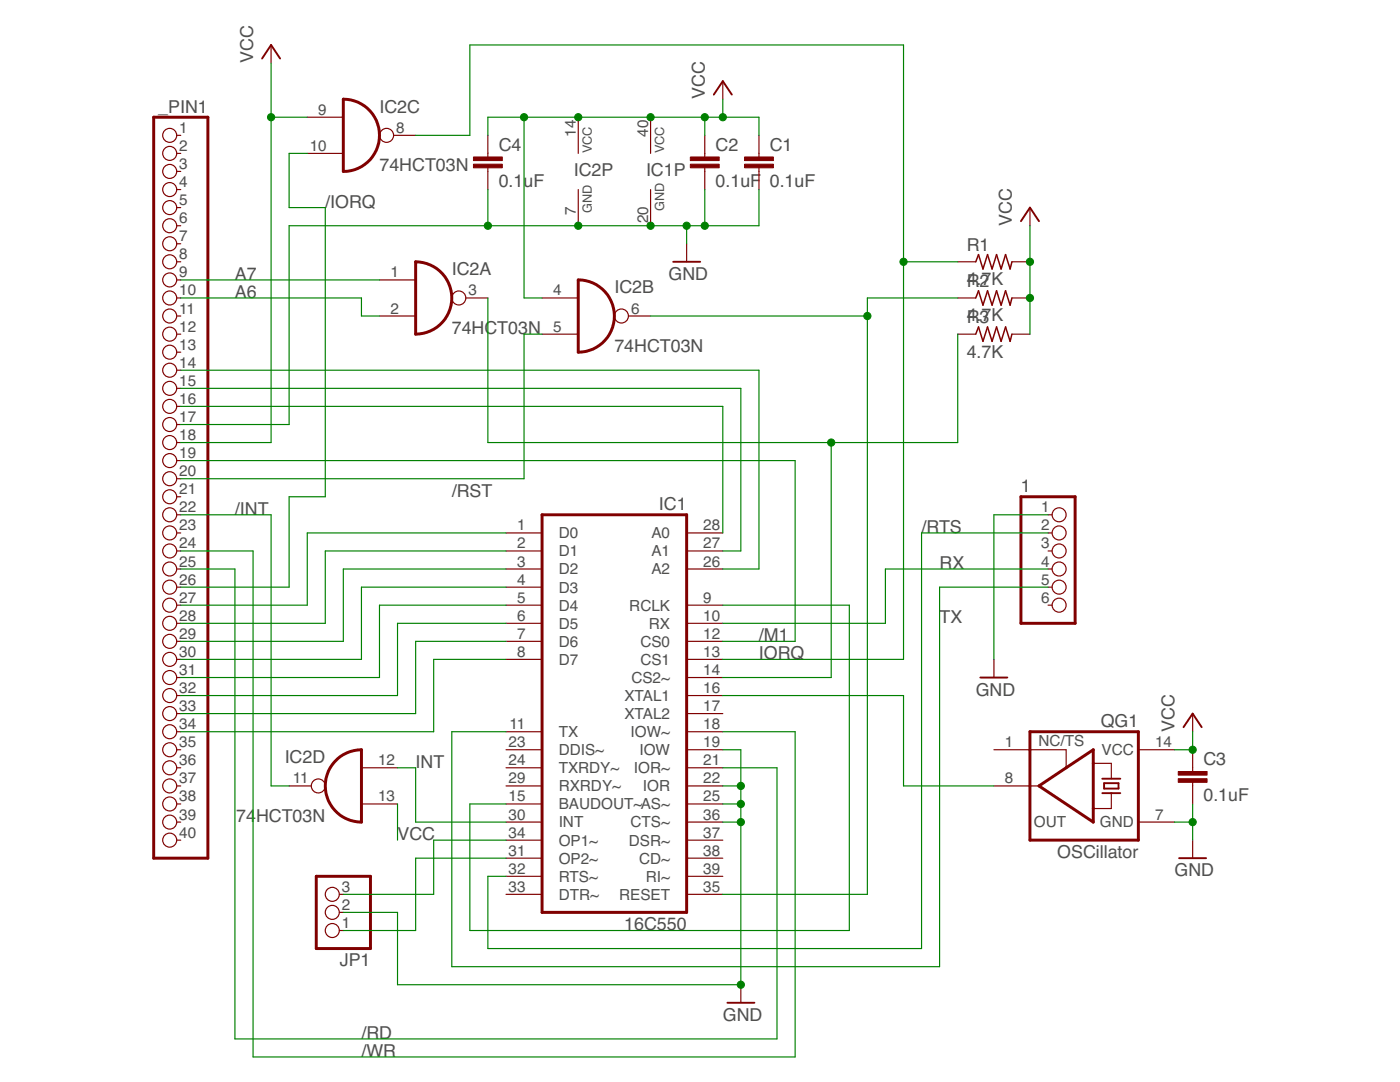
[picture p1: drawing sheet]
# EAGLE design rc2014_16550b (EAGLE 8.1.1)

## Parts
1  PINHD-1X6  [1X06]
_PIN1  PINHD-1X40  [1X40]
C1  0.1uF  C-EU050-024X044  [C050-024X044]
C2  0.1uF  C-EU050-024X044  [C050-024X044]
C3  0.1uF  C-EU050-024X044  [C050-024X044]
C4  0.1uF  C-EU050-024X044  [C050-024X044]
IC1  16C550  XR-16C550P  [DIL40]
IC2  74HCT03N  74HCT00N  [DIL14]
JP1  PINHD-1X3  [1X03]
QG1  OSCillator  XO-14  [DIL14S]
R1  4.7K  R-US_0207/10  [0207/10]
R2  4.7K  R-US_0207/10  [0207/10]
R3  4.7K  R-US_0207/10  [0207/10]

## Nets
/CS2: IC1.14(CS2~) IC2.3(A:O) R3.1
/INT: _PIN1.22 IC2.11(D:O)
/IORQ: _PIN1.26 IC2.10(C:I1)
/M1: _PIN1.19 IC1.12(CS0)
/RD: _PIN1.25 IC1.21(IOR~)
/RST: _PIN1.20 IC2.5(B:I1)
/RTS: 1.2 IC1.32(RTS~)
/WR: _PIN1.24 IC1.18(IOW~)
A0: _PIN1.16 IC1.28(A0)
A1: _PIN1.15 IC1.27(A1)
A2: _PIN1.14 IC1.26(A2)
A6: _PIN1.10 IC2.2(A:I1)
A7: _PIN1.9 IC2.1(A:I0)
D0: _PIN1.27 IC1.1(D0)
D1: _PIN1.28 IC1.2(D1)
D2: _PIN1.29 IC1.3(D2)
D3: _PIN1.30 IC1.4(D3)
D4: _PIN1.31 IC1.5(D4)
D5: _PIN1.32 IC1.6(D5)
D6: _PIN1.33 IC1.7(D6)
D7: _PIN1.34 IC1.8(D7)
GND: 1.1 _PIN1.17 C1.2 C2.2 C3.2 C4.2 IC1.19(IOW) IC1.20(GND) IC1.22(IOR) IC1.25(AS~) IC1.36(CTS~) IC2.7(P:GND) JP1.2 QG1.7(GND)
INT: IC1.30(INT) IC2.12(D:I0)
IORQ: IC1.13(CS1) IC2.8(C:O) R1.1
N$1: IC1.34(OP1~) JP1.3
N$2: IC1.31(OP2~) JP1.1
N$14: IC1.9(RCLK) IC1.15(BAUDOUT~)
OSC: IC1.16(XTAL1) QG1.8(OUT)
RESET: IC1.35(RESET) IC2.6(B:O) R2.1
RX: 1.4 IC1.10(RX)
TX: 1.5 IC1.11(TX)
VCC: _PIN1.18 C1.1 C2.1 C3.1 C4.1 IC1.40(VCC) IC2.4(B:I0) IC2.9(C:I0) IC2.13(D:I1) IC2.14(P:VCC) QG1.14(VCC) R1.2 R2.2 R3.2
Unconnected: 1.3 1.6 _PIN1.1 _PIN1.2 _PIN1.3 _PIN1.4 _PIN1.5 _PIN1.6 _PIN1.7 _PIN1.8 _PIN1.11 _PIN1.12 _PIN1.13 _PIN1.21 _PIN1.23 _PIN1.35 _PIN1.36 _PIN1.37 _PIN1.38 _PIN1.39 _PIN1.40 IC1.17(XTAL2) IC1.23(DDIS~) IC1.24(TXRDY~) IC1.29(RXRDY~) IC1.33(DTR~) IC1.37(DSR~) IC1.38(CD~) IC1.39(RI~) QG1.1(TS)
